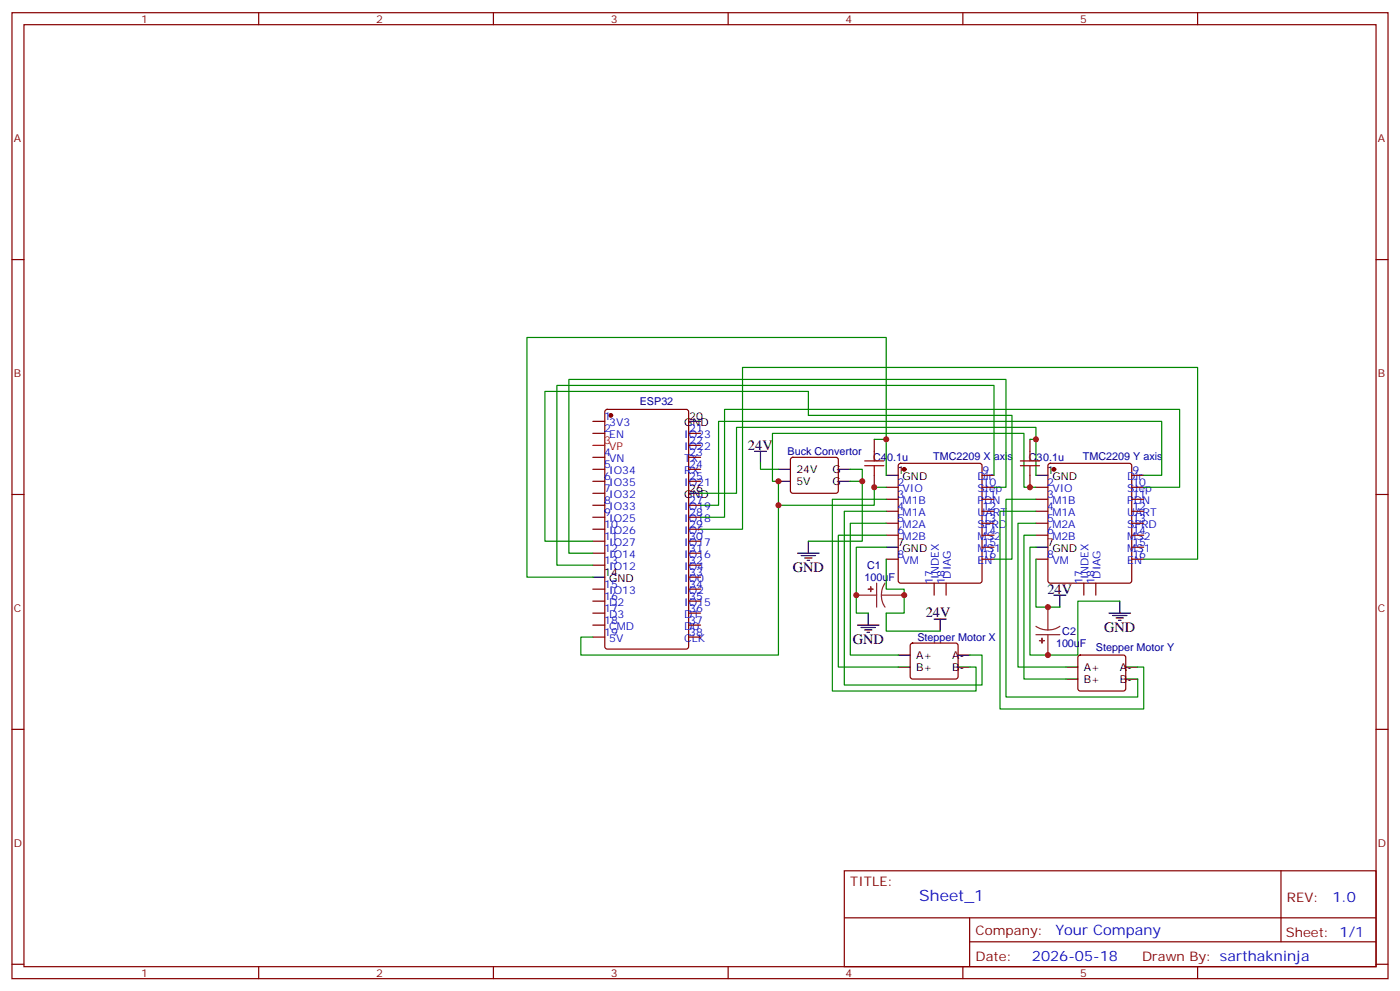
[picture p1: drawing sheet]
<svg xmlns="http://www.w3.org/2000/svg" width="412mm" height="292mm" viewBox="0 0 412 292" stroke-linecap="round" stroke-linejoin="round" font-family="sans-serif">
<g fill="none" stroke="#870000" stroke-width=".35">
<path d="M3.5 3.7h405.4v284.4h-405.4zM7.1 7.3h398.2v277.3h-398.2zM76.2 3.7v3.6M145.3 3.7v3.6M214.5 3.7v3.6M283.6 3.7v3.6M352.8 3.7v3.6M3.5 76.4h3.6M405.3 76.4h3.6M174.6 124h3.6M174.6 127.6h3.6M174.6 134.6h3.6"/>
<path d="M174.6 138.1h3.6M178.4 120.7l.5-.2h23.2l.7 .4v69.5l-.4 .6-23.5 .1-.7-.5v-69.4zM202.8 127.6h3.6M202.8 134.6h3.6M202.8 138.1h3.6M202.8 131.1h3.6M233.1 134.8l.4-.2h12.7l.5 .2 .2 .5v9.5l-.7 .4-12.9-.1-.5-.6v-9.2zM257.5 129.3v3.6M257.5 139.9v3.5M264.8 136.6l.5-.2h23.3l.5 .2 .2 .5v33.9l-.3 .5-.4 .2h-23.3l-.5-.3-.2-.4v-33.9zM289.3 139.9h3.5M303.4 129.3v3.6"/>
<path d="M303.4 139.9v3.5M308.9 136.6l.5-.2h23.3l.5 .2 .2 .5v33.9l-.3 .5-.4 .2h-23.3l-.5-.3-.2-.4v-33.9zM333.4 139.9h3.5M3.5 145.6h3.6M174.6 141.7h3.6M174.6 145.2h3.6M174.6 148.7h3.6M174.6 152.3h3.6M174.6 155.8h3.6M174.6 159.3h3.6M202.8 141.7h3.6M202.8 148.7h3.6"/>
<path d="M202.8 152.3h3.6M202.8 155.8h3.6M202.8 159.3h3.6M261.1 143.4h3.5M261.1 147h3.5M261.1 150.5h3.5M261.1 154h3.5M261.1 157.6h3.5M289.3 143.4h3.5M289.3 147h3.5M289.3 150.5h3.5M289.3 154h3.5"/>
<path d="M289.3 157.6h3.5M305.2 143.4h3.5M305.2 147h3.5M305.2 150.5h3.5M305.2 154h3.5M305.2 157.6h3.5M333.4 143.4h3.5M333.4 147h3.5M333.4 150.5h3.5M333.4 154h3.5M333.4 157.6h3.5M405.3 145.6h3.6"/>
<path d="M174.6 162.8h3.6M174.6 166.4h3.6M174.6 173.4h3.6M174.6 177h3.6M202.8 162.8h3.6M202.8 166.4h3.6M202.8 173.4h3.6M202.8 177h3.6M202.8 169.9h3.6M261.1 164.6h3.5M275.2 171.7v3.5M278.7 171.7v3.5"/>
<path d="M289.3 164.6h3.5M289.3 161.1h3.5M305.2 164.6h3.5M319.3 171.7v3.5M322.8 171.7v3.5M333.4 164.6h3.5M333.4 161.1h3.5M174.6 180.5h3.6M174.6 184h3.6M174.6 187.5h3.6M202.8 180.5h3.6M202.8 184h3.6"/>
<path d="M202.8 187.5h3.6M268.3 189.5l.5-.2h12.7l.5 .2 .2 .5v9.5l-.7 .4-13-.1-.4-.6v-9.2zM317.7 193l.5-.2h12.7l.5 .2 .2 .5-.1 9.5-.6 .4-13-.1-.4-.6v-9.2zM3.5 214.7h3.6M405.3 214.7h3.6M248.7 256.3h156.6v28.3h-156.6zM377.3 256.4v20.8M248.7 270.2h156.5M285.6 277.2h119.6M285.6 270.2v14.1M3.5 283.8h3.6M76.2 284.6v3.5"/>
<path d="M145.3 284.6v3.5M214.5 284.6v3.5M283.6 284.6v3.5M352.8 284.6v3.5M405.3 283.8h3.6"/>
</g>
<g fill="#870000" stroke="#870000" stroke-width=".35">
<circle cx="179.9" cy="122.3" r=".53"/>
<circle cx="266.3" cy="138.1" r=".53"/>
<circle cx="310.4" cy="138.1" r=".53"/>
</g>
<path d="M174.6 131.1h3.6" fill="none" stroke="#f00" stroke-width=".35"/>
<g fill="none" stroke="#000" stroke-width=".35">
<path d="M202.8 124h3.6M222.2 132.9h3.6M224 132.9v3.5M229.3 138.1h3.5M246.9 138.1h3.6M261.1 139.9h3.5M305.2 139.9h3.5M202.8 145.2h3.6M229.3 141.7h3.5M238.1 159.3v3.5M246.9 141.7h3.6M174.6 169.9h3.6"/>
<path d="M234.9 162.8h6.4M236 163.5h4.2M237.1 164.3h2.1M237.8 165h.7M261.1 161.1h3.5M305.2 161.1h3.5M310.4 175.2h3.6M312.2 175.2v3.5M329.8 177v3.5M252.6 184h6.3M253.6 184.7h4.3M254.7 185.4h2.1"/>
<path d="M255.4 186.1h.7M255.8 180.5v3.5M264.6 192.8h3.5M264.6 196.4h3.5M275.2 182.2h3.5M276.9 182.2v3.6M282.2 192.8h3.6M282.2 196.4h3.6M314 196.4h3.5M314 199.9h3.5M326.7 180.5h6.3M327.7 181.2h4.3"/>
<path d="M328.8 181.9h2.1M329.5 182.6h.7M331.6 196.4h3.5M331.6 199.9h3.5"/>
</g>
<path d="M252.2 175.2h6M258.2 171.7v7M259.6 175.2l.3 1.8 .8 1.7M259.6 175.2h6.7M260.7 171.7l-.8 1.6-.3 1.9M308.7 178.7v6.7M305.2 184.4l1.6 .8 1.9 .2M305.2 186.8h7M308.7 186.8v6M312.2 184.4l-1.7 .8-1.8 .2" fill="none" stroke="#8c2424" stroke-width=".35"/>
<g fill="#8c2424" stroke="#8c2424" stroke-width=".35">
<path d="M256.5 172.7v1.4z"/>
<path d="M255.8 173.4l1.4 .1z"/>
<path d="M306.2 188.6h1.4z"/>
<path d="M306.9 187.9l.1 1.4z"/>
</g>
<path d="M254.7 137.1h5.6M254.7 135.7h5.6M257.5 132.9v2.8M257.5 137.1v2.8M300.6 137.1h5.6M300.6 135.7h5.6M303.4 132.9v2.8M303.4 137.1v2.8" fill="none" stroke="#a10000" stroke-width=".35"/>
<g fill="none" stroke="#008700" stroke-width=".35">
<path d="M224 136.4v1.7h5.3M250.5 138.1h3.5v21.2h-15.9M257.5 129.3h3.6M261.1 139.9v-40.6h-105.9v70.6h19.4M292.8 139.9v-26.4h-128.8v52.9h10.6M303.4 129.3h1.8M305.2 139.9v-14.1h-88.2v19.4h-10.6M336.9 139.9h5.3v-15.9h-130.5v24.7h-5.3M174.6 159.3h-14.1v-44.1h77.6v7.1h60v42.3h-5.3M206.4 155.8h12.3v-47.6h134.1v56.4h-15.9M229.3 148.7v44.1h-58.2v-5.3h3.5M250.5 141.7h3.5"/>
<path d="M261.1 157.6h-14.2v38.8h17.7M261.1 154h-10.6v38.8h14.1M261.1 147h-15.9v56.4h42.3v-7h-1.7M261.1 150.5h-12.4v51.1h40.6v-8.8h-3.5M261.1 143.4h-3.6v5.3h-28.2v-7h-1.8v-14.1h74.1v15.8h3.6M292.8 143.4h3.5v-31.7h-128.7v51.1h7M305.2 157.6h-3.6v42.3h12.4M305.2 154h-5.3v42.4h14.1M305.2 147h-8.9v58.2h38.8v-5.3M305.2 150.5h-10.6v58.2h42.3v-12.3h-1.8M336.9 143.4h10.6v-22.9h-134.1v31.8h-7M261.1 161.1h-8.9v19.4h3.6"/>
<path d="M261.1 164.6v8.8h5.2v7.1h-5.2v5.3h15.8M305.2 164.6v14.1h7M305.2 161.1h-1.8v31.7h14.1v-15.8h12.3"/>
</g>
<g fill="#c00">
<circle cx="229.3" cy="141.7" r=".88"/>
<circle cx="229.3" cy="148.7" r=".88"/>
<circle cx="254" cy="141.7" r=".88"/>
<circle cx="266.3" cy="175.2" r=".88"/>
<circle cx="252.2" cy="175.2" r=".88"/>
<circle cx="308.7" cy="192.8" r=".88"/>
<circle cx="308.7" cy="178.7" r=".88"/>
<circle cx="257.5" cy="143.4" r=".88"/>
<circle cx="261.1" cy="129.3" r=".88"/>
<circle cx="303.4" cy="143.4" r=".88"/>
<circle cx="305.2" cy="129.3" r=".88"/>
</g>
<text font-size="4.6" fill="#00f" x="270.8" y="265.4">Sheet_1</text>
<g font-size="4.2">
<text x="220.3" y="132.5">24V</text>
<text x="233.5" y="168.5">GND</text>
<text x="308.5" y="174.9">24V</text>
<text x="272.7" y="181.5">24V</text>
<text x="251.2" y="189.7">GND</text>
<text x="325.3" y="186.1">GND</text>
</g>
<g font-size="4.2" fill="#00f">
<text x="392.5" y="265.6">1.0</text>
<text x="310.9" y="275.2">Your Company</text>
<text x="304" y="283">2026-05-18</text>
</g>
<g font-size="3.9" fill="#800">
<text x="250.5" y="260.9">TITLE:</text>
<text x="379.1" y="265.6">REV:</text>
<text x="287.4" y="275.1">Company:</text>
<text x="378.7" y="275.7">Sheet: 1/1</text>
<text x="287.4" y="282.8">Date:</text>
<text x="336.4" y="282.9">Drawn By: sarthakninja</text>
</g>
<g font-size="3.2" fill="#800">
<text x="41.6" y="6.7">1</text>
<text x="110.8" y="6.7">2</text>
<text x="179.9" y="6.7">3</text>
<text x="249.1" y="6.7">4</text>
<text x="318.2" y="6.7">5</text>
<text x="4.1" y="41.8">A</text>
<text x="405.9" y="41.8">A</text>
<text x="4.1" y="111">B</text>
<text x="405.9" y="111">B</text>
<text x="4.1" y="180.1">C</text>
<text x="405.9" y="180.1">C</text>
<text x="4.1" y="249.3">D</text>
<text x="405.9" y="249.3">D</text>
<text x="41.6" y="287.5">1</text>
<text x="110.8" y="287.5">2</text>
<text x="179.9" y="287.5">3</text>
<text x="249.1" y="287.5">4</text>
<text x="318.2" y="287.5">5</text>
</g>
<g font-size="3.2" fill="#000080">
<text x="188.5" y="119.1">ESP32</text>
<text x="232" y="134">Buck Convertor</text>
<text x="257.2" y="135.7">C4</text>
<text x="261.4" y="135.7">0.1u</text>
<text x="274.9" y="135.3">TMC2209 X axis</text>
<text x="303" y="135.7">C30.1u</text>
<text x="319" y="135.3">TMC2209 Y axis</text>
<text x="255.4" y="167.5">C1</text>
<text x="254.6" y="171">100uF</text>
<text x="270.2" y="188.7">Stepper Motor X</text>
<text x="311.1" y="190.5">100uF</text>
<text x="312.9" y="186.9">C2</text>
<text x="322.8" y="191.8">Stepper Motor Y</text>
</g>
<g font-size="3.2" fill="#00f">
<text x="178" y="123.7">1</text>
<text x="179.5" y="125.4">3V3</text>
<text x="178" y="127.2">2</text>
<text x="179.5" y="129">EN</text>
<text x="201.5" y="129">IO23</text>
<text x="203" y="127.2">21</text>
<text x="203" y="130.7">22</text>
<text x="178" y="134.3">4</text>
<text x="178" y="137.8">5</text>
<text x="179.5" y="136">VN</text>
<text x="201.5" y="132.5">IO22</text>
<text x="201.5" y="136">TX</text>
<text x="203" y="134.3">23</text>
<text x="203" y="137.8">24</text>
<text x="178" y="141.3">6</text>
<text x="179.5" y="139.6">IO34</text>
<text x="179.5" y="143.1">IO35</text>
<text x="201.5" y="139.6">RX</text>
<text x="201.5" y="143.1">IO21</text>
<text x="203" y="141.3">25</text>
<text x="264.4" y="143.1">2</text>
<text x="288" y="141.3">Dir</text>
<text x="289.5" y="139.6">9</text>
<text x="289.5" y="143.1">10</text>
<text x="308.5" y="143.1">2</text>
<text x="332.1" y="141.3">Dir</text>
<text x="333.6" y="139.6">9</text>
<text x="333.6" y="143.1">10</text>
<text x="178" y="144.9">7</text>
<text x="178" y="148.4">8</text>
<text x="179.5" y="146.6">IO32</text>
<text x="203" y="148.4">27</text>
<text x="264.4" y="146.6">3</text>
<text x="265.9" y="144.9">VIO</text>
<text x="265.9" y="148.4">M1B</text>
<text x="288" y="144.9">Step</text>
<text x="288" y="148.4">PDN</text>
<text x="289.5" y="146.6">11</text>
<text x="308.5" y="146.6">3</text>
<text x="310" y="144.9">VIO</text>
<text x="310" y="148.4">M1B</text>
<text x="332.1" y="144.9">Step</text>
<text x="332.1" y="148.4">PDN</text>
<text x="333.6" y="146.6">11</text>
<text x="178" y="151.9">9</text>
<text x="178" y="155.4">10</text>
<text x="179.5" y="150.1">IO33</text>
<text x="179.5" y="153.7">IO25</text>
<text x="201.5" y="150.1">IO19</text>
<text x="201.5" y="153.7">IO18</text>
<text x="203" y="151.9">28</text>
<text x="203" y="155.4">29</text>
<text x="264.4" y="150.1">4</text>
<text x="264.4" y="153.7">5</text>
<text x="265.9" y="151.9">M1A</text>
<text x="265.9" y="155.4">M2A</text>
<text x="288" y="151.9">UART</text>
<text x="288" y="155.4">SPRD</text>
<text x="289.5" y="150.1">12</text>
<text x="289.5" y="153.7">13</text>
<text x="308.5" y="150.1">4</text>
<text x="308.5" y="153.7">5</text>
<text x="310" y="151.9">M1A</text>
<text x="310" y="155.4">M2A</text>
<text x="332.1" y="151.9">UART</text>
<text x="332.1" y="155.4">SPRD</text>
<text x="333.6" y="150.1">12</text>
<text x="333.6" y="153.7">13</text>
<text x="178" y="159">11</text>
<text x="179.5" y="157.2">IO26</text>
<text x="179.5" y="160.7">IO27</text>
<text x="201.5" y="157.2">IO5</text>
<text x="201.5" y="160.7">IO17</text>
<text x="203" y="159">30</text>
<text x="264.4" y="157.2">6</text>
<text x="265.9" y="159">M2B</text>
<text x="288" y="159">MS2</text>
<text x="289.5" y="157.2">14</text>
<text x="289.5" y="160.7">15</text>
<text x="308.5" y="157.2">6</text>
<text x="310" y="159">M2B</text>
<text x="332.1" y="159">MS2</text>
<text x="333.6" y="157.2">14</text>
<text x="333.6" y="160.7">15</text>
<text x="178" y="162.5">12</text>
<text x="178" y="166">13</text>
<text x="179.5" y="164.3">IO14</text>
<text x="179.5" y="167.8">IO12</text>
<text x="201.5" y="164.3">IO16</text>
<text x="201.5" y="167.8">IO4</text>
<text x="203" y="162.5">31</text>
<text x="203" y="166">32</text>
<text x="264.4" y="164.3">8</text>
<text x="265.9" y="166">VM</text>
<text x="288" y="162.5">MS1</text>
<text x="288" y="166">EN</text>
<text x="289.5" y="164.3">16</text>
<text x="308.5" y="164.3">8</text>
<text x="310" y="166">VM</text>
<text x="332.1" y="162.5">MS1</text>
<text x="332.1" y="166">EN</text>
<text x="333.6" y="164.3">16</text>
<text x="178" y="173.1">15</text>
<text x="201.5" y="171.3">IO0</text>
<text x="203" y="169.5">33</text>
<text x="203" y="173.1">34</text>
<text x="274.8" y="171.8" transform="rotate(-90 274.8 171.8)">17</text>
<text x="276.6" y="170.4" transform="rotate(-90 276.6 170.4)">INDEX</text>
<text x="278.3" y="171.8" transform="rotate(-90 278.3 171.8)">18</text>
<text x="280.1" y="170.4" transform="rotate(-90 280.1 170.4)">DIAG</text>
<text x="318.9" y="171.8" transform="rotate(-90 318.9 171.8)">17</text>
<text x="320.7" y="170.4" transform="rotate(-90 320.7 170.4)">INDEX</text>
<text x="322.4" y="171.8" transform="rotate(-90 322.4 171.8)">18</text>
<text x="324.2" y="170.4" transform="rotate(-90 324.2 170.4)">DIAG</text>
<text x="178" y="176.6">16</text>
<text x="179.5" y="174.8">IO13</text>
<text x="179.5" y="178.4">D2</text>
<text x="201.5" y="174.8">IO2</text>
<text x="201.5" y="178.4">IO15</text>
<text x="203" y="176.6">35</text>
<text x="178" y="180.1">17</text>
<text x="178" y="183.7">18</text>
<text x="179.5" y="181.9">D3</text>
<text x="179.5" y="185.4">CMD</text>
<text x="201.5" y="181.9">D1</text>
<text x="201.5" y="185.4">D0</text>
<text x="203" y="180.1">36</text>
<text x="203" y="183.7">37</text>
<text x="178" y="187.2">19</text>
<text x="179.5" y="188.9">5V</text>
<text x="201.5" y="188.9">CLK</text>
<text x="203" y="187.2">38</text>
</g>
<g font-size="3.2">
<text x="201.5" y="125.4">GND</text>
<text x="203" y="123.7">20</text>
<text x="234.6" y="139.2">24V</text>
<text x="234.6" y="142.7">5V</text>
<text x="245.2" y="139.2">G</text>
<text x="245.2" y="142.7">G</text>
<text x="264.4" y="139.6">1</text>
<text x="265.9" y="141.3">GND</text>
<text x="308.5" y="139.6">1</text>
<text x="310" y="141.3">GND</text>
<text x="201.5" y="146.6">GND</text>
<text x="203" y="144.9">26</text>
<text x="264.4" y="160.7">7</text>
<text x="308.5" y="160.7">7</text>
<text x="265.9" y="162.5">GND</text>
<text x="310" y="162.5">GND</text>
<text x="178" y="169.5">14</text>
<text x="179.5" y="171.3">GND</text>
<text x="269.9" y="193.9">A+</text>
<text x="269.9" y="197.4">B+</text>
<text x="280.5" y="193.9">A-</text>
<text x="280.5" y="197.4">B-</text>
<text x="319.3" y="197.4">A+</text>
<text x="329.8" y="197.4">A-</text>
<text x="319.3" y="200.9">B+</text>
<text x="329.8" y="200.9">B-</text>
</g>
<g font-size="3.2" fill="#f00">
<text x="178" y="130.7">3</text>
<text x="179.5" y="132.5">VP</text>
</g>
</svg>
